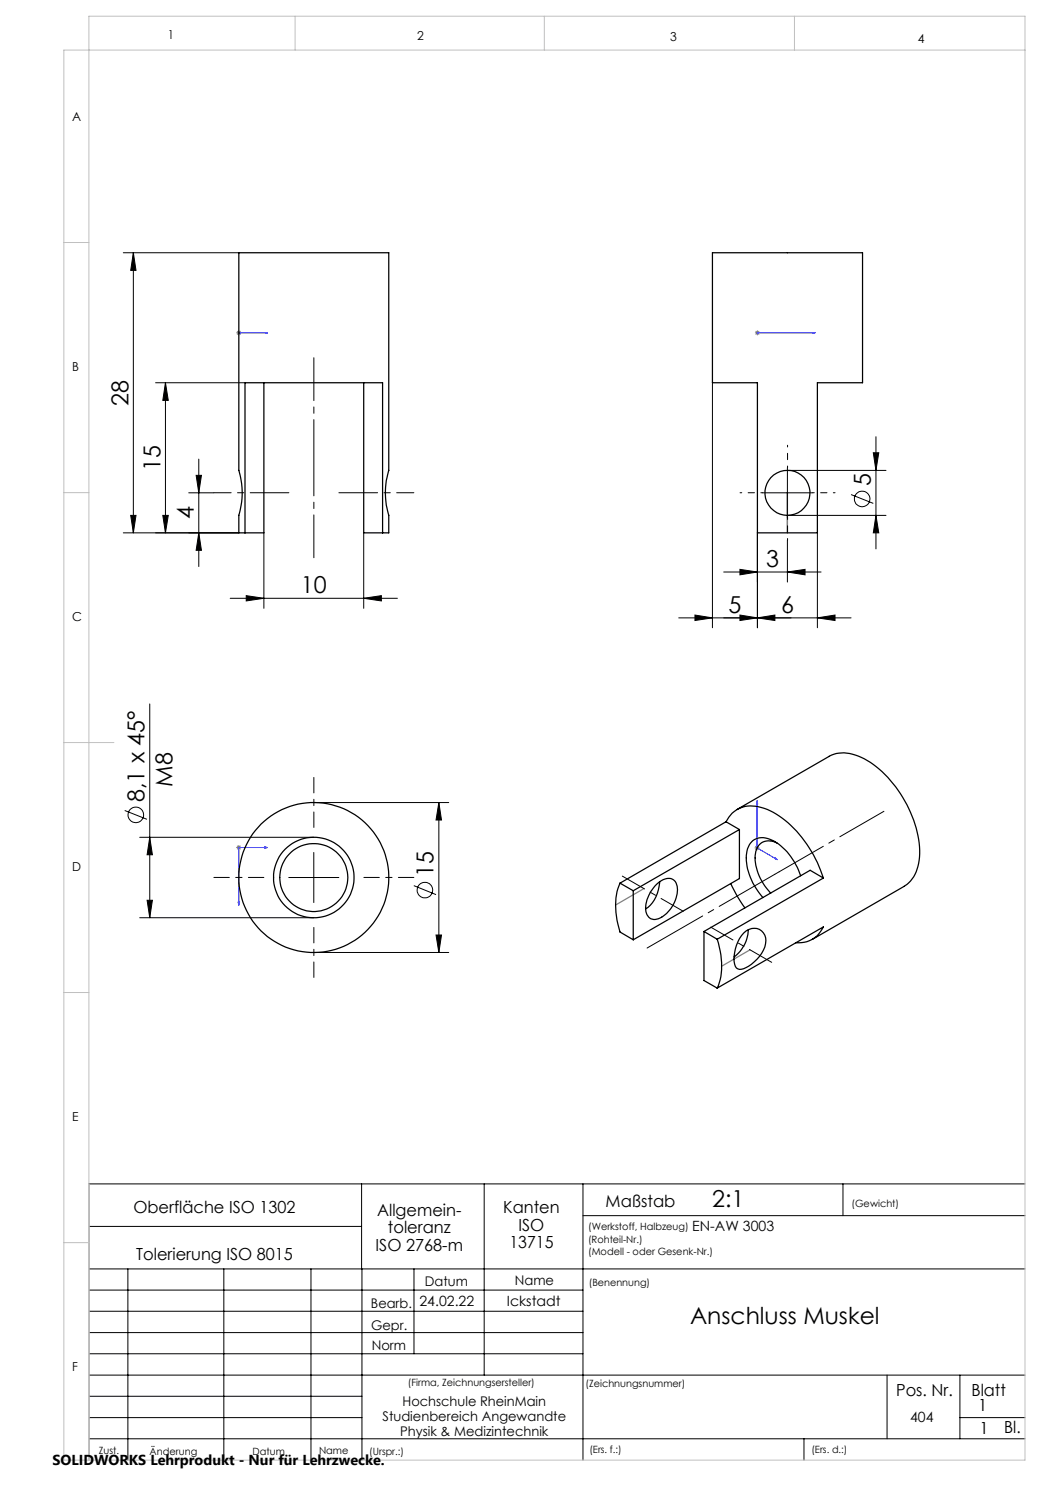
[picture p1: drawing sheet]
<svg xmlns="http://www.w3.org/2000/svg" width="210mm" height="297mm" viewBox="0 0 210 297" stroke-linecap="round" stroke-linejoin="round" font-family="sans-serif">
<g fill="none" stroke="#000" stroke-width=".2">
<path d="M24.7 50.5h23.1M26.7 50.5v56.1M26.7 50.5l.5 3.6h-1.1zM31.1 76.5h17.9M33.1 76.5v30.1M33.1 76.5l.6 3.6h-1.1zM142.5 76.5v49.1M37.7 98.6h5.1M39.2 95.1h1.1l-.5 3.5zM39.8 91.8v21.5M152.5 98.6h10M157.5 93.6v10"/>
<path d="M157.5 94.1h19.7M170.2 98.9l4.5 1.8M174.7 90.6h1.1l-.6 3.5zM175.2 87.3v22.5M24.7 106.6h23.1M26.1 103.1h1.1l-.5 3.5zM32.6 103.1h1.1l-.6 3.5zM39.8 106.6l.5 3.5h-1.1zM46 119.7h33.5M49.2 119.1l3.6 .6-3.6 .5zM52.8 106.6v15.1M72.7 119.7l3.6-.6v1.1z"/>
<path d="M72.7 106.6v15.1M144.7 114.4h19.5M148 113.9l3.5 .5-3.5 .6zM151.5 106.6v19M157.5 114.4l3.5-.5v1.1zM157.5 108.1v8.3M157.5 103.1h19.7M163.5 106.6v19M175.2 103.1l.6 3.5h-1.1zM139 123l3.5 .6-3.5 .5zM148 123l3.5 .6-3.5 .5zM151.5 123.6l3.5-.6v1.1z"/>
<path d="M163.5 123.6l3.5-.6v1.1zM170.2 123.6h-34.5M30 140.8v42.7M24.9 162.1l4.5 1.8M27.9 167.5h34.9M30 167.5l.5 3.5h-1.1zM57.7 175.5h10.1M62.8 160.5h26.9M62.8 170.5v10M82.8 177.1l4.4 1.8M87.8 160.5l.5 3.5h-1.1zM87.8 160.5v30"/>
<path d="M27.9 183.5h34.9M29.4 180.1h1.1l-.5 3.4zM62.8 190.5h26.9M87.2 187h1.1l-.5 3.5zM72.3 236.8v17M96.8 236.8v38.2M116.6 236.8v55.2M168.6 236.8v6.3M205 236.8h-187.2v55.2M17.8 253.8h187.2M17.8 258h98.8M17.8 245.3h54.5"/>
<path d="M25.6 253.8v38.2M44.8 253.8v38.2M62.2 253.8v38.2M72.4 253.8v38.2M82.8 253.8v17M116.6 243.1h88.4M17.8 270.8h98.8M17.8 266.5h98.8M17.8 262.3h98.8M17.8 279.3h54.6M17.8 275h187.2M177.4 275v12.8"/>
<path d="M192 275v12.8M17.8 287.8h187.2M17.8 283.5h54.6M160.8 287.8v4.2M192 283.5h13"/>
<circle cx="172.4" cy="99.8" r="1.55"/>
<circle cx="27.2" cy="163" r="1.55"/>
<circle cx="85" cy="178" r="1.55"/>
</g>
<g fill="none" stroke="#00f" stroke-width=".2">
<path d="M47.6 66.6h.3zM47.8 66.6h.1M47.8 66.6h5.7M53.5 66.6h-.5h.5M151.3 66.6h.3zM151.5 66.6h.1M151.5 66.6h11.5M163 66.6h-.6h.6M53 169.4l.5 .1-.5 .1zM53.5 169.5h-5.7v11.5M151.4 160.2l.1 .5-.2-.1zM151.4 160.2v9.4l4.1 2.3"/>
<path d="M155.1 171.6l.4 .3-.4-.1zM47.6 180.4h.3l-.1 .6z"/>
</g>
<g fill="none" stroke="#808080" stroke-width=".2">
<path d="M47.2 66.6h1.1M47.4 66.2l.7 .7M47.8 66.1v1M48.1 66.2l-.7 .7M151 66.6h1M151.1 66.2l.7 .7M151.5 66.1v1M151.8 66.2l-.7 .7M47.2 169.5h1.1M47.4 169.2l.7 .7M47.8 169v1M48.1 169.2l-.7 .7"/>
<path d="M150.9 169.6h1M151.1 169.2l.7 .7M151.4 169.1v1M151.8 169.2l-.7 .7"/>
</g>
<path d="M57.8 98.5h-15M67.8 98.5h15" fill="none" stroke="#000" stroke-width=".2" stroke-dasharray="15.2 1.3 1.3 1.3" stroke-dashoffset="7.5"/>
<path d="M62.8 71.5v40" fill="none" stroke="#000" stroke-width=".2" stroke-dasharray="15.2 1.3 1.3 1.3" stroke-dashoffset="6.7"/>
<path d="M52.8 175.5h-10M62.8 165.5v-10M72.8 175.5h10M62.8 185.5v10" fill="none" stroke="#000" stroke-width=".2" stroke-dasharray="15.2 1.3 1.3 1.3" stroke-dashoffset="12.1"/>
<path d="M59 3.2v6.8M108.9 3.2v6.8M158.9 3.2v6.8M205 10h-192.2v282h192.2v-288.8h-187.2v288.8M12.8 48.5h5M12.8 98.5h5M12.8 148.5h10M12.8 198.5h5M12.8 248.5h5" fill="none" stroke="#c0c0c0" stroke-width=".2"/>
<path d="M157.5 98.6v8M128.8 177.7l-5.7 3.3M150 190l-5.7 3.2" fill="none" stroke="#808080" stroke-width=".25"/>
<path d="M152.5 98.5h-4.5M157.5 93.5v-4.5M162.5 98.5h4.5M157.5 103.5v4.5" fill="none" stroke="#000" stroke-width=".2" stroke-dasharray="15.2 1.3 1.3 1.3" stroke-dashoffset="14.9"/>
<path d="M136.7 182.3l-12.2-7.1M142.1 185.4l12.2 7.1" fill="none" stroke="#000" stroke-width=".2" stroke-dasharray="15.2 1.3 1.3 1.3" stroke-dashoffset="10.1"/>
<path d="M155 174.9l-25.6 14.7" fill="none" stroke="#000" stroke-width=".2" stroke-dasharray="15.2 1.3 1.3 1.3" stroke-dashoffset="2.4"/>
<path d="M155 174.9l.8-.5" fill="none" stroke="#000" stroke-width=".2" stroke-dasharray="15.2 1.3 1.3 1.3"/>
<path d="M155.8 174.4l21-12.1" fill="none" stroke="#000" stroke-width=".2" stroke-dasharray="15.2 1.3 1.3 1.3" stroke-dashoffset="5.1"/>
<g fill="#00f">
<path d="M53 66.6h.5zM47.6 66.6h.3z"/>
<path d="M53 169.4v.2l.5-.1zM47.6 180.4l.2 .6 .1-.6z"/>
<path d="M151.3 66.6h.3zM162.4 66.6h.6z"/>
<path d="M155.1 171.6l.4 .3-.4-.1zM151.4 160.2l.1 .5-.2-.1z"/>
</g>
<g fill="#000">
<path d="M26.7 50.5l.5 3.6h-1.1zM26.1 103.1h1.1l-.5 3.5zM174.7 90.6h1.1l-.6 3.5zM175.2 103.1l.6 3.5h-1.1zM87.8 160.5l.5 3.5h-1.1zM87.2 187h1.1l-.5 3.5zM30 167.5l.5 3.5h-1.1zM29.4 180.1h1.1l-.5 3.4z"/>
<path d="M32.6 103.1h1.1l-.6 3.5zM33.1 76.5l.6 3.6h-1.1z"/>
<path d="M39.8 106.6l.5 3.5h-1.1zM39.2 95.1h1.1l-.5 3.5z"/>
<path d="M49.2 119.1l3.6 .6-3.6 .5zM72.7 119.7l3.6-.6v1.1zM148 123l3.5 .6-3.5 .5zM163.5 123.6l3.5-.6v1.1z"/>
<path d="M157.5 114.4l3.5-.5v1.1zM148 113.9l3.5 .5-3.5 .6zM151.5 123.6l3.5-.6v1.1zM139 123l3.5 .6-3.5 .5z"/>
</g>
<g fill="none" stroke="#000" stroke-width=".25">
<path d="M142.5 50.5h30v26h-9v30.1h-12v-30.1h-9zM52.8 76.5v30.1h-3.8M72.7 76.5v30.1h3.8M49 106.6h-1.2v-3.5a15.3 15.3 0 0 0 0-9v-43.6h30v43.6a15.3 15.3 0 0 0 0 9v3.5h-1.3M49 106.6v-30.1h27.5v30.1M124 176.6a13.8 13.8 0 0 0 0 9.8l2.6 1.6M124 176.6l2.6 1.5M126.6 178.1v9.9M131 177.2a3 3 0 0 1 3.7-1.2 3.6 3.6 0 0 1 .4 4 5.5 5.5 0 0 1-4.4 3.9 2.14 2.14 0 0 1-1.5-2.7 7.5 7.5 0 0 1 1.8-4zM131.9 176.4a6.8 6.8 0 0 1-2.7 5.3M145.2 164.4a5.8 5.8 0 0 1 7.7-2.7 20.1 20.1 0 0 1 10.2 10.1l1.6 3.8M145.2 164.4l-21.2 12.2"/>
<path d="M145.2 164.4l2.7 1.5M146.2 176.7l1.4 2.8 1.4 2.1M147.4 161.9l18.4-10.6a6.9 6.9 0 0 1 6.5 .2 22.4 22.4 0 0 1 10.1 11.8 15.3 15.3 0 0 1 .8 11.1 5.9 5.9 0 0 1-2.4 2.9l-18.3 10.6M147.9 165.9v9.8l-21.3 12.3M147.9 165.9l-21.3 12.2M155.4 168.6a2.82 2.82 0 0 0-3-.1 2.82 2.82 0 0 0-1.4 2.6 10.4 10.4 0 0 0 3.2 7.5M160.1 175.2a11.3 11.3 0 0 0-6.6-7.5 3.1 3.1 0 0 0-4.2 2.9 11.9 11.9 0 0 0 3.3 8.9M164.7 175.6l-21.3 12.3M164.7 175.6l-2.7-1.5-21.2 12.2M140.8 186.3v9.8l2.6 1.5M140.8 186.3l2.6 1.6M143.4 187.9a13.8 13.8 0 0 1 0 9.7"/>
<path d="M148.8 186.6a2.47 2.47 0 0 1 3-.7 2.47 2.47 0 0 1 1.3 2.9 7.4 7.4 0 0 1-4.8 5 1.11 1.11 0 0 1-1.4-.9 7.7 7.7 0 0 1 1.9-6.3zM149.6 186a6.9 6.9 0 0 1-2.8 5.4M159.2 188.6a5.4 5.4 0 0 0 5.5-3.2l-21.3 12.2"/>
<circle cx="157.5" cy="98.6" r="4.5"/>
<circle cx="62.8" cy="175.5" r="6.8"/>
<circle cx="62.8" cy="175.5" r="15"/>
<circle cx="62.8" cy="175.5" r="8.1"/>
</g>
<g font-size="4.7">
<text x="25.7" y="81.1" transform="rotate(-90 25.7 81.1)">28</text>
<text x="32.1" y="94.1" transform="rotate(-90 32.1 94.1)">15</text>
<text x="174.2" y="97.2" transform="rotate(-90 174.2 97.2)">5</text>
<text x="38.8" y="103.8" transform="rotate(-90 38.8 103.8)">4</text>
<text x="153.2" y="113.4">3</text>
<text x="60.2" y="118.6">10</text>
<text x="145.7" y="122.5">5</text>
<text x="156.2" y="122.5">6</text>
<text x="28.9" y="160.4" transform="rotate(-90 28.9 160.4)">8,1 x 45°</text>
<text x="34.5" y="157.3" transform="rotate(-90 34.5 157.3)">M8</text>
<text x="86.7" y="175.4" transform="rotate(-90 86.7 175.4)">15</text>
<text x="142.5" y="241.5">2:1</text>
<text x="138" y="264.7">Anschluss Muskel</text>
</g>
<g font-size="3.3">
<text x="26.7" y="242.7">Oberfläche ISO 1302</text>
<text x="75.4" y="243.2">Allgemein-</text>
<text x="100.6" y="242.7">Kanten</text>
<text x="121.1" y="241.4">Maßstab</text>
<text x="27.2" y="251.9">Tolerierung ISO 8015</text>
<text x="75.1" y="250.2">ISO 2768-m</text>
<text x="77.6" y="246.7">toleranz</text>
<text x="101.9" y="249.7">13715</text>
<text x="103.7" y="246.2">ISO</text>
<text x="179.2" y="279.2">Pos. Nr.</text>
<text x="194.3" y="279.2">Blatt</text>
<text x="195.7" y="282.1">1</text>
<text x="195.9" y="286.9">1</text>
<text x="200.8" y="286.7">Bl.</text>
</g>
<text font-size="2.9" x="10.5" y="292.9">SOLIDWORKS Lehrprodukt - Nur für Lehrzwecke.</text>
<g font-size="2.8">
<text x="138.5" y="246.2">EN-AW 3003</text>
<text x="83.9" y="261.2">24.02.22</text>
<text x="101.4" y="261.2">Ickstadt</text>
<text x="182" y="284.4">404</text>
</g>
<g font-size="2.7">
<text x="85" y="257.2">Datum</text>
<text x="103" y="257.1">Name</text>
<text x="74.2" y="261.6">Bearb.</text>
<text x="74.2" y="265.9">Gepr.</text>
<text x="74.3" y="270.1">Norm</text>
<text x="80.5" y="281.1">Hochschule RheinMain</text>
<text x="76.5" y="284.1">Studienbereich Angewandte</text>
<text x="80" y="287.1">Physik &amp; Medizintechnik</text>
</g>
<g font-size="2.5">
<text x="33.6" y="7.8">1</text>
<text x="83.4" y="8.1">2</text>
<text x="134" y="8.2">3</text>
<text x="183.6" y="8.5">4</text>
<text x="14.5" y="24.2">A</text>
<text x="14.5" y="74.2">B</text>
<text x="14.5" y="124.2">C</text>
<text x="14.5" y="174.2">D</text>
<text x="14.5" y="224.2">E</text>
<text x="14.5" y="274.2">F</text>
</g>
<g font-size="2">
<text x="170.3" y="241.4">(Gewicht)</text>
<text x="117.6" y="246.1">(Werkstoff, Halbzeug)</text>
<text x="117.6" y="248.6">(Rohteil-Nr.)</text>
<text x="117.6" y="251.1">(Modell - oder Gesenk-Nr.)</text>
<text x="117.8" y="257.2">(Benennung)</text>
<text x="81.6" y="277.3">(Firma, Zeichnungsersteller)</text>
<text x="117.1" y="277.4">(Zeichnungsnummer)</text>
<text x="19.8" y="290.7">Zust.</text>
<text x="29.9" y="290.9">Änderung</text>
<text x="50.5" y="290.9">Datum</text>
<text x="63.8" y="290.8">Name</text>
<text x="73.9" y="291.1">(Urspr.:)</text>
<text x="117.9" y="290.7">(Ers. f.:)</text>
<text x="162.3" y="290.6">(Ers. d.:)</text>
</g>
</svg>
